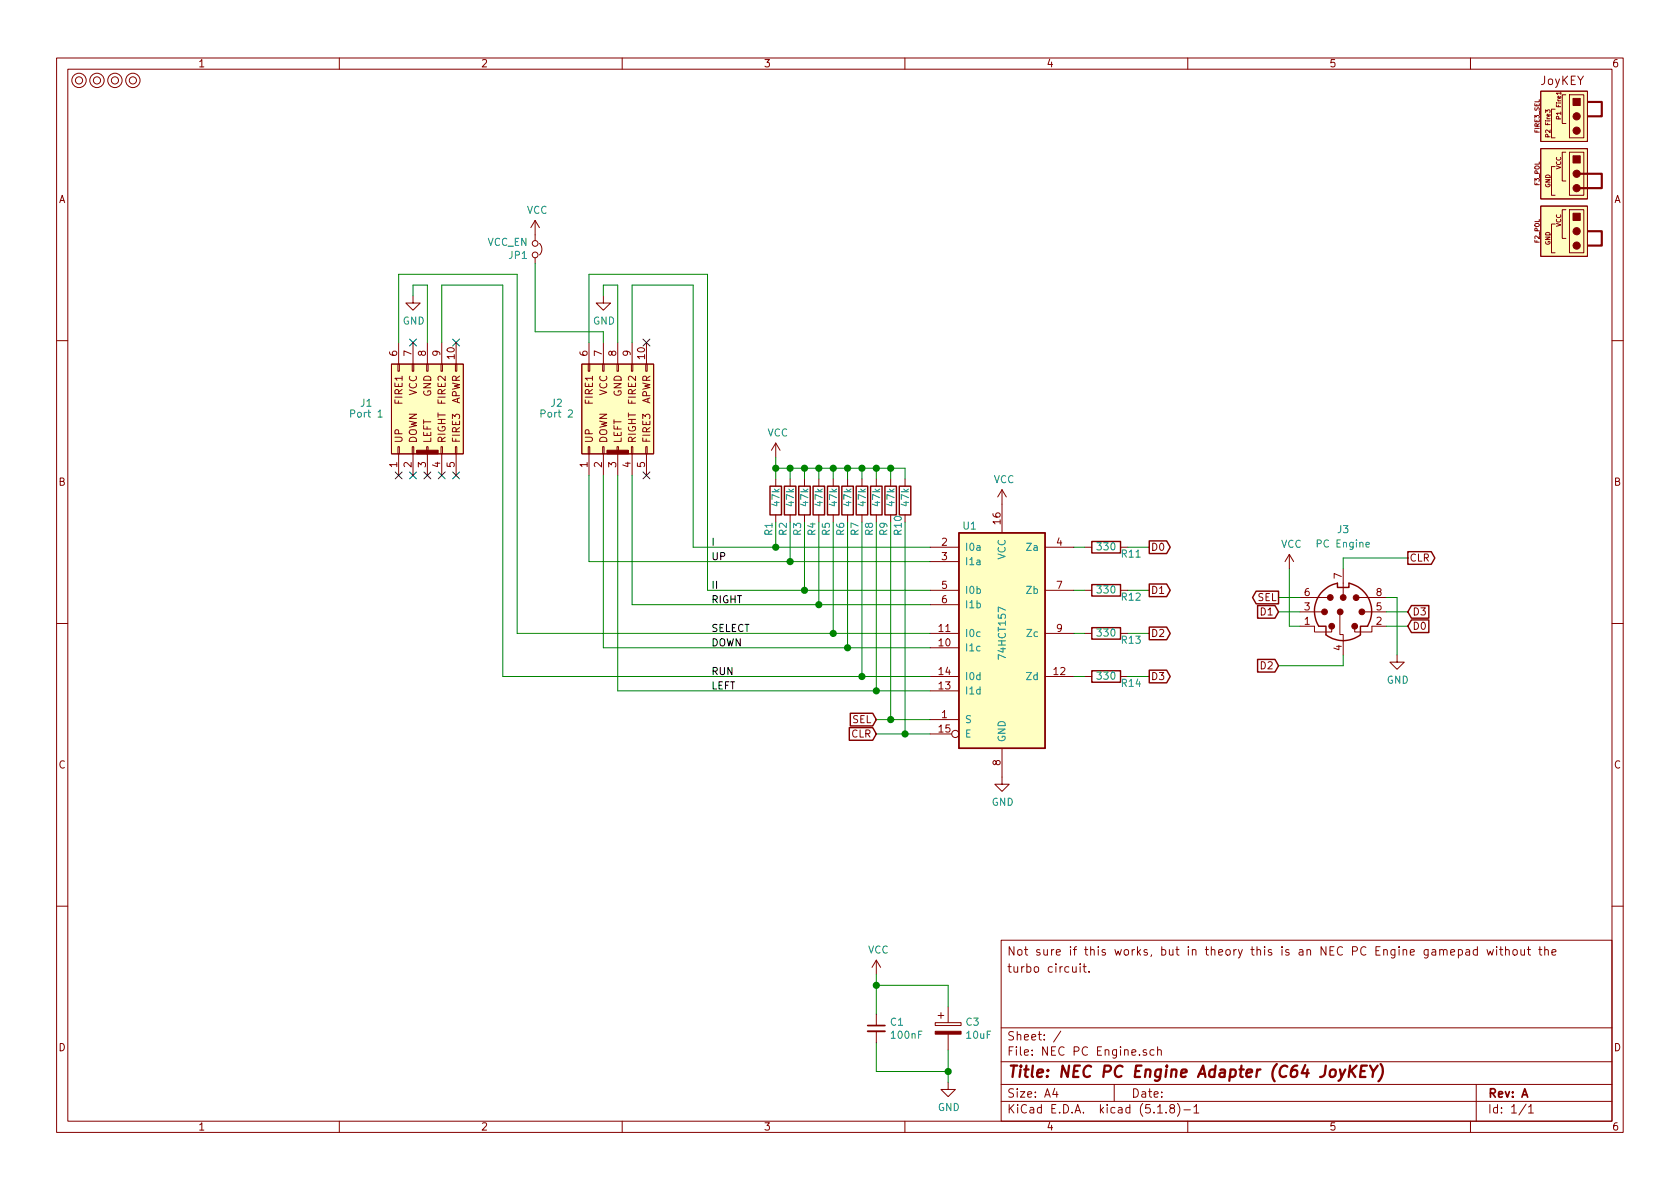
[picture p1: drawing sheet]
EESchema Schematic File Version 4
EELAYER 30 0
EELAYER END
$Descr A4 11693 8268
encoding utf-8
Sheet 1 1
Title "NEC PC Engine Adapter (C64 JoyKEY)"
Date ""
Rev "A"
Comp ""
Comment1 ""
Comment2 ""
Comment3 "turbo circuit."
Comment4 "Not sure if this works, but in theory this is an NEC PC Engine gamepad without the "
$EndDescr
$Comp
L joykey_jumpers:JUMPER_SETTINGS_1 #1
U 1 1
P 10975 700
F 0 "#1" H 10875 825 50  0001 C CNN
F 1 "JUMPER_SETTINGS_1" H 10850 -450 50  0001 C CNN
F 2 "" H 10975 525 50  0001 C CNN
F 3 "~" H 10975 525 50  0001 C CNN
	1    10975 700 
	1    0    0    -1  
$EndComp
$Comp
L joykey_jumpers:JUMPER_CONNECTED #4
U 1 1
P 10975 1650
F 0 "#4" H 10975 1550 50  0001 C CNN
F 1 "JUMPER_CONNECTED" H 10975 1750 50  0001 C CNN
F 2 "" H 10975 1650 50  0001 C CNN
F 3 "" H 10975 1650 50  0001 C CNN
	1    10975 1650
	1    0    0    -1  
$EndComp
$Comp
L joykey_jumpers:JUMPER_CONNECTED #3
U 1 1
P 10975 1250
F 0 "#3" H 10975 1150 50  0001 C CNN
F 1 "JUMPER_CONNECTED" H 10975 1350 50  0001 C CNN
F 2 "" H 10975 1250 50  0001 C CNN
F 3 "" H 10975 1250 50  0001 C CNN
	1    10975 1250
	1    0    0    -1  
$EndComp
$Comp
L Device:C_Small C1
U 1 1
P 6100 7150
F 0 "C1" H 6192 7196 50  0000 L CNN
F 1 "100nF" H 6192 7105 50  0000 L CNN
F 2 "Capacitor_THT:C_Disc_D4.7mm_W2.5mm_P5.00mm" H 6100 7150 50  0001 C CNN
F 3 "~" H 6100 7150 50  0001 C CNN
	1    6100 7150
	1    0    0    -1  
$EndComp
$Comp
L power:GND #PWR0107
U 1 1
P 6600 7525
F 0 "#PWR0107" H 6600 7275 50  0001 C CNN
F 1 "GND" H 6605 7352 50  0000 C CNN
F 2 "" H 6600 7525 50  0001 C CNN
F 3 "" H 6600 7525 50  0001 C CNN
	1    6600 7525
	1    0    0    -1  
$EndComp
$Comp
L power:VCC #PWR0108
U 1 1
P 6100 6775
F 0 "#PWR0108" H 6100 6625 50  0001 C CNN
F 1 "VCC" H 6115 6948 50  0000 C CNN
F 2 "" H 6100 6775 50  0001 C CNN
F 3 "" H 6100 6775 50  0001 C CNN
	1    6100 6775
	1    0    0    -1  
$EndComp
$Comp
L mounting:Mounting M1
U 1 1
P 550 550
F 0 "M1" H 550 650 50  0001 C CNN
F 1 "Mounting" H 550 475 50  0001 C CNN
F 2 "mounting:M3_pin" H 550 550 50  0001 C CNN
F 3 "~" H 550 550 50  0001 C CNN
	1    550  550 
	1    0    0    -1  
$EndComp
$Comp
L mounting:Mounting M2
U 1 1
P 675 550
F 0 "M2" H 675 650 50  0001 C CNN
F 1 "Mounting" H 675 475 50  0001 C CNN
F 2 "mounting:M3_pin" H 675 550 50  0001 C CNN
F 3 "~" H 675 550 50  0001 C CNN
	1    675  550 
	1    0    0    -1  
$EndComp
$Comp
L mounting:Mounting M3
U 1 1
P 800 550
F 0 "M3" H 800 650 50  0001 C CNN
F 1 "Mounting" H 800 475 50  0001 C CNN
F 2 "mounting:M3_pin" H 800 550 50  0001 C CNN
F 3 "~" H 800 550 50  0001 C CNN
	1    800  550 
	1    0    0    -1  
$EndComp
$Comp
L mounting:Mounting M4
U 1 1
P 925 550
F 0 "M4" H 925 650 50  0001 C CNN
F 1 "Mounting" H 925 475 50  0001 C CNN
F 2 "mounting:M3_pin" H 925 550 50  0001 C CNN
F 3 "~" H 925 550 50  0001 C CNN
	1    925  550 
	1    0    0    -1  
$EndComp
$Comp
L c64_idc:C64_IDC_ADAPTER J2
U 1 1
P 4300 2850
F 0 "J2" V 4350 3275 50  0000 C CNN
F 1 "Port 2" V 4275 3275 50  0000 C CNN
F 2 "C64 IDC:IDC_Joystick" H 4300 2850 50  0001 C CNN
F 3 "~" H 4300 2850 50  0001 C CNN
	1    4300 2850
	0    -1   -1   0   
$EndComp
$Comp
L power:GND #PWR01
U 1 1
P 4200 2050
F 0 "#PWR01" H 4200 1800 50  0001 C CNN
F 1 "GND" H 4205 1877 50  0000 C CNN
F 2 "" H 4200 2050 50  0001 C CNN
F 3 "" H 4200 2050 50  0001 C CNN
	1    4200 2050
	1    0    0    -1  
$EndComp
Wire Wire Line
	4300 1975 4200 1975
Wire Wire Line
	4200 1975 4200 2050
Wire Wire Line
	4300 1975 4300 2375
$Comp
L c64_idc:C64_IDC_ADAPTER J1
U 1 1
P 2975 2850
F 0 "J1" V 3025 3275 50  0000 C CNN
F 1 "Port 1" V 2950 3275 50  0000 C CNN
F 2 "C64 IDC:IDC_Joystick" H 2975 2850 50  0001 C CNN
F 3 "~" H 2975 2850 50  0001 C CNN
	1    2975 2850
	0    -1   -1   0   
$EndComp
NoConn ~ 2875 2375
Wire Wire Line
	4100 2375 4100 1900
Wire Wire Line
	4100 1900 4925 1900
Wire Wire Line
	4400 2375 4400 1975
Wire Wire Line
	4400 1975 4825 1975
$Comp
L power:GND #PWR0103
U 1 1
P 2875 2050
F 0 "#PWR0103" H 2875 1800 50  0001 C CNN
F 1 "GND" H 2880 1877 50  0000 C CNN
F 2 "" H 2875 2050 50  0001 C CNN
F 3 "" H 2875 2050 50  0001 C CNN
	1    2875 2050
	1    0    0    -1  
$EndComp
Wire Wire Line
	2975 1975 2875 1975
Wire Wire Line
	2875 1975 2875 2050
Wire Wire Line
	2975 1975 2975 2375
Wire Wire Line
	2775 2375 2775 1900
Wire Wire Line
	3075 2375 3075 1975
NoConn ~ 4500 2375
NoConn ~ 3175 2375
NoConn ~ 2775 3300
NoConn ~ 2875 3300
NoConn ~ 2975 3300
NoConn ~ 3075 3300
Wire Wire Line
	4200 2375 4200 2300
$Comp
L solder_select:Jumper_VCC JP1
U 1 1
P 3725 1725
F 0 "JP1" V 3679 1677 50  0000 R CNN
F 1 "VCC_EN" V 3770 1677 50  0000 R CNN
F 2 "Connector_PinHeader_2.54mm:PinHeader_1x02_P2.54mm_Vertical" H 3725 1725 50  0001 C CNN
F 3 "~" H 3725 1725 50  0001 C CNN
	1    3725 1725
	0    1    -1   0   
$EndComp
Wire Wire Line
	3725 2300 4200 2300
Wire Wire Line
	3725 1825 3725 2300
$Comp
L power:VCC #PWR0109
U 1 1
P 3725 1625
F 0 "#PWR0109" H 3725 1475 50  0001 C CNN
F 1 "VCC" H 3740 1798 50  0000 C CNN
F 2 "" H 3725 1625 50  0001 C CNN
F 3 "" H 3725 1625 50  0001 C CNN
	1    3725 1625
	1    0    0    -1  
$EndComp
$Comp
L Device:R R1
U 1 1
P 5400 3475
F 0 "R1" V 5350 3225 50  0000 L CNN
F 1 "47k" V 5400 3425 50  0000 L CNN
F 2 "Resistor_THT:R_Axial_DIN0207_L6.3mm_D2.5mm_P10.16mm_Horizontal" V 5330 3475 50  0001 C CNN
F 3 "~" H 5400 3475 50  0001 C CNN
	1    5400 3475
	1    0    0    -1  
$EndComp
$Comp
L Device:R R2
U 1 1
P 5500 3475
F 0 "R2" V 5450 3225 50  0000 L CNN
F 1 "47k" V 5500 3425 50  0000 L CNN
F 2 "Resistor_THT:R_Axial_DIN0207_L6.3mm_D2.5mm_P10.16mm_Horizontal" V 5430 3475 50  0001 C CNN
F 3 "~" H 5500 3475 50  0001 C CNN
	1    5500 3475
	1    0    0    -1  
$EndComp
$Comp
L Device:R R3
U 1 1
P 5600 3475
F 0 "R3" V 5550 3225 50  0000 L CNN
F 1 "47k" V 5600 3425 50  0000 L CNN
F 2 "Resistor_THT:R_Axial_DIN0207_L6.3mm_D2.5mm_P10.16mm_Horizontal" V 5530 3475 50  0001 C CNN
F 3 "~" H 5600 3475 50  0001 C CNN
	1    5600 3475
	1    0    0    -1  
$EndComp
$Comp
L Device:R R4
U 1 1
P 5700 3475
F 0 "R4" V 5650 3225 50  0000 L CNN
F 1 "47k" V 5700 3425 50  0000 L CNN
F 2 "Resistor_THT:R_Axial_DIN0207_L6.3mm_D2.5mm_P10.16mm_Horizontal" V 5630 3475 50  0001 C CNN
F 3 "~" H 5700 3475 50  0001 C CNN
	1    5700 3475
	1    0    0    -1  
$EndComp
$Comp
L Device:R R5
U 1 1
P 5800 3475
F 0 "R5" V 5750 3225 50  0000 L CNN
F 1 "47k" V 5800 3425 50  0000 L CNN
F 2 "Resistor_THT:R_Axial_DIN0207_L6.3mm_D2.5mm_P10.16mm_Horizontal" V 5730 3475 50  0001 C CNN
F 3 "~" H 5800 3475 50  0001 C CNN
	1    5800 3475
	1    0    0    -1  
$EndComp
$Comp
L Device:R R6
U 1 1
P 5900 3475
F 0 "R6" V 5850 3225 50  0000 L CNN
F 1 "47k" V 5900 3425 50  0000 L CNN
F 2 "Resistor_THT:R_Axial_DIN0207_L6.3mm_D2.5mm_P10.16mm_Horizontal" V 5830 3475 50  0001 C CNN
F 3 "~" H 5900 3475 50  0001 C CNN
	1    5900 3475
	1    0    0    -1  
$EndComp
$Comp
L Device:R R7
U 1 1
P 6000 3475
F 0 "R7" V 5950 3225 50  0000 L CNN
F 1 "47k" V 6000 3425 50  0000 L CNN
F 2 "Resistor_THT:R_Axial_DIN0207_L6.3mm_D2.5mm_P10.16mm_Horizontal" V 5930 3475 50  0001 C CNN
F 3 "~" H 6000 3475 50  0001 C CNN
	1    6000 3475
	1    0    0    -1  
$EndComp
$Comp
L Device:R R8
U 1 1
P 6100 3475
F 0 "R8" V 6050 3225 50  0000 L CNN
F 1 "47k" V 6100 3425 50  0000 L CNN
F 2 "Resistor_THT:R_Axial_DIN0207_L6.3mm_D2.5mm_P10.16mm_Horizontal" V 6030 3475 50  0001 C CNN
F 3 "~" H 6100 3475 50  0001 C CNN
	1    6100 3475
	1    0    0    -1  
$EndComp
Wire Wire Line
	5400 3325 5400 3250
Wire Wire Line
	5400 3250 5500 3250
Wire Wire Line
	5500 3250 5500 3325
Wire Wire Line
	5400 3250 5400 3175
Connection ~ 5400 3250
$Comp
L power:VCC #PWR0110
U 1 1
P 5400 3175
F 0 "#PWR0110" H 5400 3025 50  0001 C CNN
F 1 "VCC" H 5415 3348 50  0000 C CNN
F 2 "" H 5400 3175 50  0001 C CNN
F 3 "" H 5400 3175 50  0001 C CNN
	1    5400 3175
	1    0    0    -1  
$EndComp
Wire Wire Line
	5500 3250 5600 3250
Wire Wire Line
	5600 3250 5600 3325
Connection ~ 5500 3250
Wire Wire Line
	5600 3250 5700 3250
Wire Wire Line
	5700 3250 5700 3325
Connection ~ 5600 3250
Wire Wire Line
	5700 3250 5800 3250
Wire Wire Line
	5800 3250 5800 3325
Connection ~ 5700 3250
Wire Wire Line
	5800 3250 5900 3250
Wire Wire Line
	5900 3250 5900 3325
Connection ~ 5800 3250
Wire Wire Line
	5900 3250 6000 3250
Wire Wire Line
	6000 3250 6000 3325
Connection ~ 5900 3250
Wire Wire Line
	6000 3250 6100 3250
Wire Wire Line
	6100 3250 6100 3325
Connection ~ 6000 3250
Wire Wire Line
	9050 4350 8975 4350
$Comp
L power:VCC #PWR0112
U 1 1
P 8975 3950
F 0 "#PWR0112" H 8975 3800 50  0001 C CNN
F 1 "VCC" H 8990 4123 50  0000 C CNN
F 2 "" H 8975 3950 50  0001 C CNN
F 3 "" H 8975 3950 50  0001 C CNN
	1    8975 3950
	1    0    0    -1  
$EndComp
Text Label 4950 4200 0    50   ~ 0
RIGHT
Text Label 4950 4800 0    50   ~ 0
LEFT
Text Label 4950 4500 0    50   ~ 0
DOWN
Text Label 4950 3900 0    50   ~ 0
UP
Text Label 4950 4700 0    50   ~ 0
RUN
Text Label 4950 4400 0    50   ~ 0
SELECT
Text Label 4950 4100 0    50   ~ 0
II
Text Label 4950 3800 0    50   ~ 0
I
NoConn ~ 4500 3300
Wire Wire Line
	2775 1900 3600 1900
Wire Wire Line
	3075 1975 3500 1975
NoConn ~ 3175 3300
$Comp
L pc_engine_joypad:PC_Engine_Pad J3
U 1 1
P 9350 4250
F 0 "J3" H 9350 4825 50  0000 C CNN
F 1 "PC Engine" H 9350 4725 50  0000 C CNN
F 2 "NEC PC Engine:NEC_Output" V 9340 4240 50  0001 C CNN
F 3 "http://service.powerdynamics.com/ec/Catalog17/Section%2011.pdf" V 9340 4240 50  0001 C CNN
	1    9350 4250
	1    0    0    -1  
$EndComp
Wire Wire Line
	8975 3950 8975 4350
$Comp
L power:GND #PWR04
U 1 1
P 9725 4550
F 0 "#PWR04" H 9725 4300 50  0001 C CNN
F 1 "GND" H 9730 4377 50  0000 C CNN
F 2 "" H 9725 4550 50  0001 C CNN
F 3 "" H 9725 4550 50  0001 C CNN
	1    9725 4550
	1    0    0    -1  
$EndComp
Wire Wire Line
	9650 4150 9725 4150
Wire Wire Line
	9725 4150 9725 4550
Text GLabel 9800 4350 2    50   Input ~ 0
D0
Wire Wire Line
	9800 4350 9650 4350
Text GLabel 8900 4250 0    50   Input ~ 0
D1
Wire Wire Line
	8900 4250 9050 4250
Text GLabel 8900 4625 0    50   Input ~ 0
D2
Wire Wire Line
	9350 4625 9350 4550
Wire Wire Line
	8900 4625 9350 4625
Text GLabel 9800 4250 2    50   Input ~ 0
D3
Wire Wire Line
	9800 4250 9650 4250
Text GLabel 8900 4150 0    50   Output ~ 0
SEL
Wire Wire Line
	8900 4150 9050 4150
Wire Wire Line
	9350 3950 9350 3875
Wire Wire Line
	9350 3875 9800 3875
Text GLabel 9800 3875 2    50   Output ~ 0
CLR
$Comp
L 74xx:74LS157 U1
U 1 1
P 6975 4400
F 0 "U1" H 6750 5150 50  0000 C CNN
F 1 "74HCT157" V 6975 4400 50  0000 C CNN
F 2 "Package_DIP:DIP-16_W7.62mm_Socket_LongPads" H 6975 4400 50  0001 C CNN
F 3 "http://www.ti.com/lit/gpn/sn74LS157" H 6975 4400 50  0001 C CNN
	1    6975 4400
	1    0    0    -1  
$EndComp
Wire Wire Line
	4825 3800 5400 3800
Wire Wire Line
	4925 4100 5600 4100
Wire Wire Line
	4925 1900 4925 4100
Wire Wire Line
	3600 4400 5800 4400
Wire Wire Line
	3600 1900 3600 4400
Wire Wire Line
	3500 4700 6000 4700
Wire Wire Line
	3500 1975 3500 4700
Wire Wire Line
	4100 3900 4100 3300
Wire Wire Line
	4400 4200 4400 3300
Wire Wire Line
	4200 4500 4200 3300
Wire Wire Line
	4300 4800 4300 3300
Wire Wire Line
	5400 3625 5400 3800
Wire Wire Line
	5500 3625 5500 3900
Wire Wire Line
	5600 3625 5600 4100
Wire Wire Line
	5700 3625 5700 4200
Wire Wire Line
	5800 3625 5800 4400
Wire Wire Line
	5900 3625 5900 4500
Wire Wire Line
	6000 3625 6000 4700
Wire Wire Line
	6100 3625 6100 4800
Connection ~ 5400 3800
Connection ~ 5500 3900
Wire Wire Line
	5500 3900 4100 3900
Connection ~ 5600 4100
Connection ~ 5700 4200
Wire Wire Line
	5700 4200 4400 4200
Connection ~ 5800 4400
Connection ~ 5900 4500
Wire Wire Line
	5900 4500 4200 4500
Connection ~ 6000 4700
Connection ~ 6100 4800
Wire Wire Line
	6100 4800 4300 4800
Wire Wire Line
	5500 3900 6475 3900
Wire Wire Line
	5700 4200 6475 4200
Wire Wire Line
	5900 4500 6475 4500
Wire Wire Line
	6100 4800 6475 4800
Wire Wire Line
	5400 3800 6475 3800
Wire Wire Line
	5600 4100 6475 4100
Wire Wire Line
	5800 4400 6475 4400
Wire Wire Line
	6000 4700 6475 4700
$Comp
L Device:R R11
U 1 1
P 7700 3800
F 0 "R11" V 7650 3550 50  0000 L CNN
F 1 "330" V 7700 3725 50  0000 L CNN
F 2 "Resistor_THT:R_Axial_DIN0207_L6.3mm_D2.5mm_P10.16mm_Horizontal" V 7630 3800 50  0001 C CNN
F 3 "~" H 7700 3800 50  0001 C CNN
	1    7700 3800
	0    -1   -1   0   
$EndComp
Wire Wire Line
	7475 3800 7550 3800
$Comp
L Device:R R12
U 1 1
P 7700 4100
F 0 "R12" V 7650 3850 50  0000 L CNN
F 1 "330" V 7700 4025 50  0000 L CNN
F 2 "Resistor_THT:R_Axial_DIN0207_L6.3mm_D2.5mm_P10.16mm_Horizontal" V 7630 4100 50  0001 C CNN
F 3 "~" H 7700 4100 50  0001 C CNN
	1    7700 4100
	0    -1   -1   0   
$EndComp
Wire Wire Line
	7475 4100 7550 4100
$Comp
L Device:R R13
U 1 1
P 7700 4400
F 0 "R13" V 7650 4150 50  0000 L CNN
F 1 "330" V 7700 4325 50  0000 L CNN
F 2 "Resistor_THT:R_Axial_DIN0207_L6.3mm_D2.5mm_P10.16mm_Horizontal" V 7630 4400 50  0001 C CNN
F 3 "~" H 7700 4400 50  0001 C CNN
	1    7700 4400
	0    -1   -1   0   
$EndComp
Wire Wire Line
	7475 4400 7550 4400
$Comp
L Device:R R14
U 1 1
P 7700 4700
F 0 "R14" V 7650 4450 50  0000 L CNN
F 1 "330" V 7700 4625 50  0000 L CNN
F 2 "Resistor_THT:R_Axial_DIN0207_L6.3mm_D2.5mm_P10.16mm_Horizontal" V 7630 4700 50  0001 C CNN
F 3 "~" H 7700 4700 50  0001 C CNN
	1    7700 4700
	0    -1   -1   0   
$EndComp
Wire Wire Line
	7475 4700 7550 4700
Text GLabel 8000 3800 2    50   Output ~ 0
D0
Wire Wire Line
	7850 3800 8000 3800
Text GLabel 8000 4100 2    50   Output ~ 0
D1
Wire Wire Line
	7850 4100 8000 4100
Text GLabel 8000 4400 2    50   Output ~ 0
D2
Wire Wire Line
	7850 4400 8000 4400
Text GLabel 8000 4700 2    50   Output ~ 0
D3
Wire Wire Line
	7850 4700 8000 4700
$Comp
L Device:R R9
U 1 1
P 6200 3475
F 0 "R9" V 6150 3225 50  0000 L CNN
F 1 "47k" V 6200 3425 50  0000 L CNN
F 2 "Resistor_THT:R_Axial_DIN0207_L6.3mm_D2.5mm_P10.16mm_Horizontal" V 6130 3475 50  0001 C CNN
F 3 "~" H 6200 3475 50  0001 C CNN
	1    6200 3475
	1    0    0    -1  
$EndComp
$Comp
L Device:R R10
U 1 1
P 6300 3475
F 0 "R10" V 6250 3225 50  0000 L CNN
F 1 "47k" V 6300 3425 50  0000 L CNN
F 2 "Resistor_THT:R_Axial_DIN0207_L6.3mm_D2.5mm_P10.16mm_Horizontal" V 6230 3475 50  0001 C CNN
F 3 "~" H 6300 3475 50  0001 C CNN
	1    6300 3475
	1    0    0    -1  
$EndComp
Wire Wire Line
	6100 3250 6200 3250
Wire Wire Line
	6200 3250 6200 3325
Connection ~ 6100 3250
Wire Wire Line
	6200 3250 6300 3250
Wire Wire Line
	6300 3250 6300 3325
Connection ~ 6200 3250
Text GLabel 6100 5100 0    50   Input ~ 0
CLR
Text GLabel 6100 5000 0    50   Input ~ 0
SEL
Wire Wire Line
	6100 5100 6300 5100
Wire Wire Line
	6200 3625 6200 5000
Wire Wire Line
	6200 5000 6100 5000
Wire Wire Line
	6200 5000 6475 5000
Connection ~ 6200 5000
Wire Wire Line
	6300 3625 6300 5100
Connection ~ 6300 5100
Wire Wire Line
	6300 5100 6475 5100
$Comp
L power:VCC #PWR02
U 1 1
P 6975 3500
F 0 "#PWR02" H 6975 3350 50  0001 C CNN
F 1 "VCC" H 6990 3673 50  0000 C CNN
F 2 "" H 6975 3500 50  0001 C CNN
F 3 "" H 6975 3500 50  0001 C CNN
	1    6975 3500
	1    0    0    -1  
$EndComp
$Comp
L power:GND #PWR03
U 1 1
P 6975 5400
F 0 "#PWR03" H 6975 5150 50  0001 C CNN
F 1 "GND" H 6980 5227 50  0000 C CNN
F 2 "" H 6975 5400 50  0001 C CNN
F 3 "" H 6975 5400 50  0001 C CNN
	1    6975 5400
	1    0    0    -1  
$EndComp
Wire Wire Line
	6100 6775 6100 6850
Connection ~ 6100 6850
$Comp
L Device:CP C3
U 1 1
P 6600 7150
F 0 "C3" H 6718 7196 50  0000 L CNN
F 1 "10uF" H 6718 7105 50  0000 L CNN
F 2 "Capacitor_THT:CP_Radial_D4.0mm_P2.00mm" H 6638 7000 50  0001 C CNN
F 3 "~" H 6600 7150 50  0001 C CNN
	1    6600 7150
	1    0    0    -1  
$EndComp
Wire Wire Line
	6600 7000 6600 6850
Wire Wire Line
	6100 6850 6100 7050
Wire Wire Line
	6600 7525 6600 7450
Wire Wire Line
	6600 7450 6600 7300
Connection ~ 6600 7450
Wire Wire Line
	6100 7450 6100 7250
Wire Wire Line
	4825 1975 4825 3800
Wire Wire Line
	6100 7450 6600 7450
Wire Wire Line
	6100 6850 6600 6850
$Comp
L joykey_jumpers:JUMPER_CONNECTED #2
U 1 1
P 10975 750
F 0 "#2" H 10975 650 50  0001 C CNN
F 1 "JUMPER_CONNECTED" H 10975 850 50  0001 C CNN
F 2 "" H 10975 750 50  0001 C CNN
F 3 "" H 10975 750 50  0001 C CNN
	1    10975 750 
	1    0    0    -1  
$EndComp
$EndSCHEMATC
